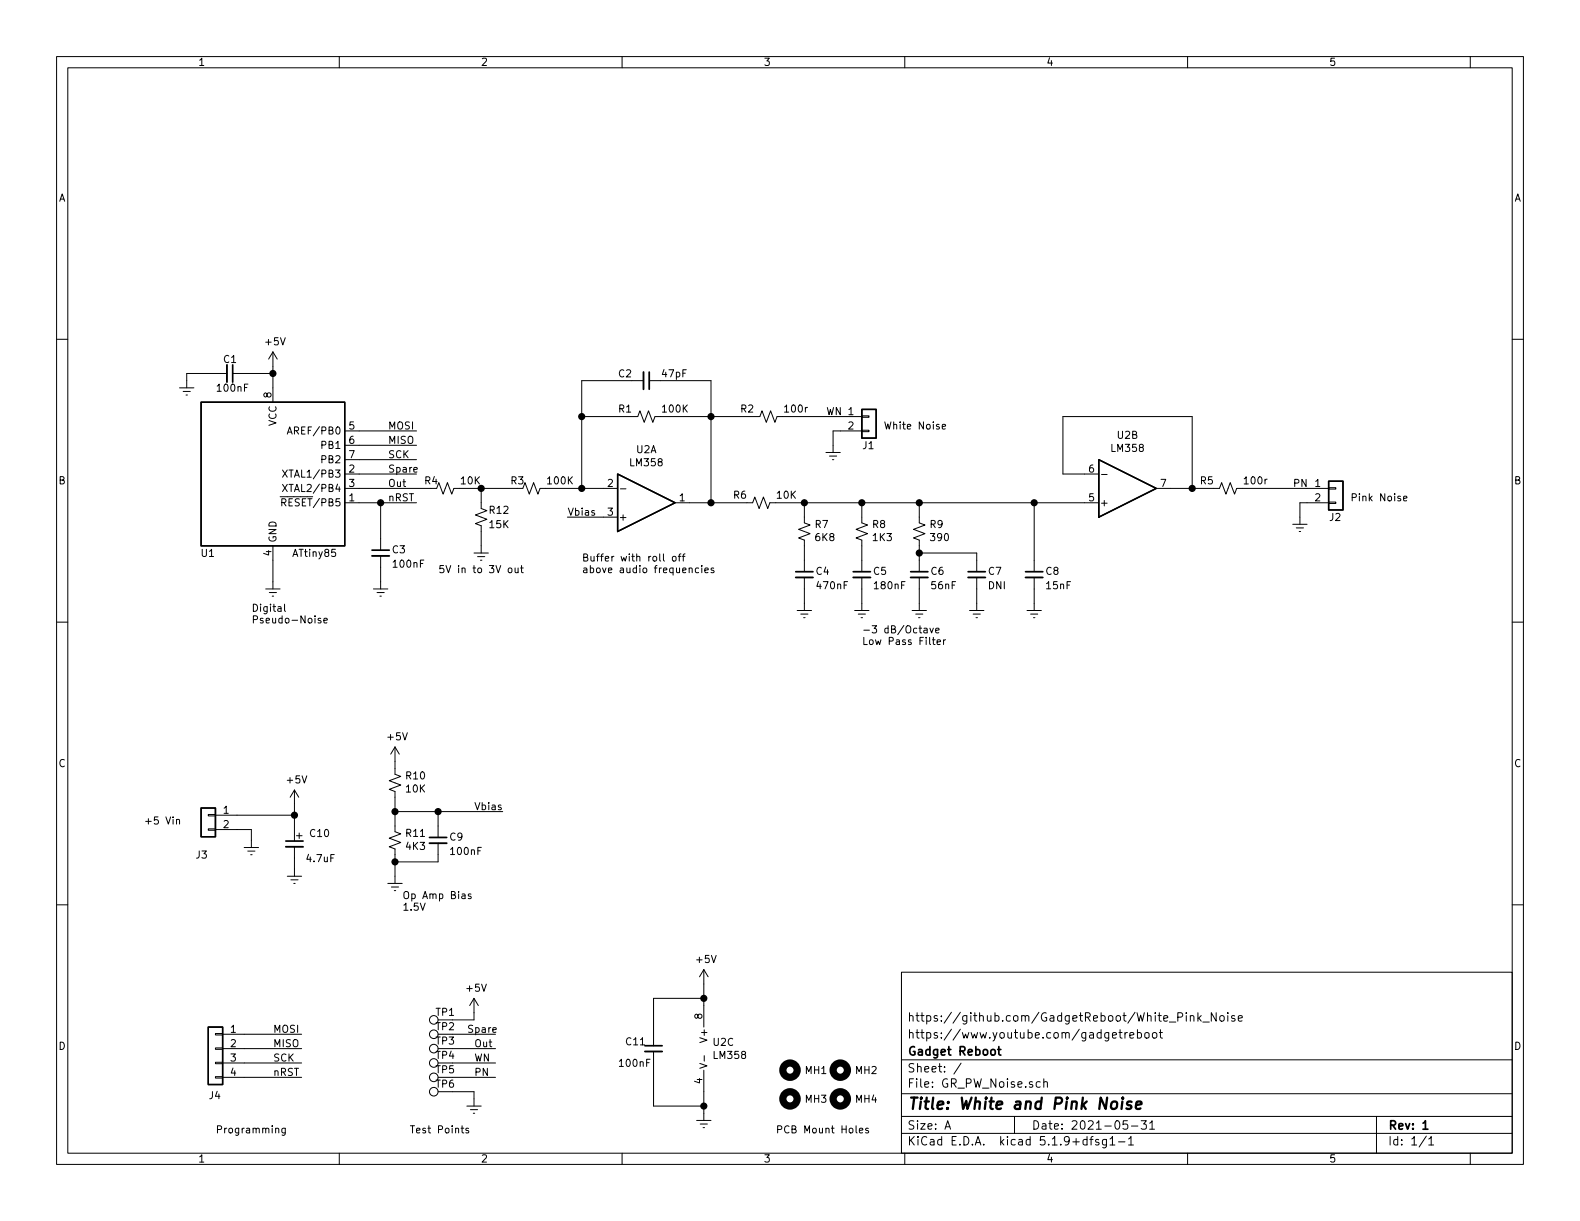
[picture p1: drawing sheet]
EESchema Schematic File Version 4
EELAYER 30 0
EELAYER END
$Descr A 11000 8500
encoding utf-8
Sheet 1 1
Title "White and Pink Noise"
Date "2021-05-31"
Rev "1"
Comp "Gadget Reboot"
Comment1 "https://www.youtube.com/gadgetreboot"
Comment2 "https://github.com/GadgetReboot/White_Pink_Noise"
Comment3 ""
Comment4 ""
$EndDescr
$Comp
L Device:C_Small C10
U 1 1
P 2050 5875
F 0 "C10" H 2150 5950 50  0000 L CNN
F 1 "4.7uF" H 2125 5775 50  0000 L CNN
F 2 "Capacitor_THT:C_Disc_D3.8mm_W2.6mm_P2.50mm" H 2050 5875 50  0001 C CNN
F 3 "~" H 2050 5875 50  0001 C CNN
	1    2050 5875
	1    0    0    -1  
$EndComp
$Comp
L power:GNDREF #PWR014
U 1 1
P 2050 6050
F 0 "#PWR014" H 2050 5800 50  0001 C CNN
F 1 "GNDREF" H 2300 5775 50  0001 C CNN
F 2 "" H 2050 6050 50  0001 C CNN
F 3 "" H 2050 6050 50  0001 C CNN
	1    2050 6050
	-1   0    0    -1  
$EndComp
Wire Wire Line
	2050 6050 2050 5975
Wire Wire Line
	1650 5675 2050 5675
$Comp
L Connector_Generic:Conn_01x04 J4
U 1 1
P 1500 7300
F 0 "J4" H 1550 6975 50  0000 R CNN
F 1 "Conn_01x04" V 1373 7012 50  0001 R CNN
F 2 "Connector_PinHeader_2.54mm:PinHeader_1x04_P2.54mm_Vertical" H 1500 7300 50  0001 C CNN
F 3 "~" H 1500 7300 50  0001 C CNN
	1    1500 7300
	-1   0    0    -1  
$EndComp
$Comp
L Connector_Generic:Conn_01x02 J3
U 1 1
P 1450 5675
F 0 "J3" H 1450 5400 50  0000 L CNN
F 1 "Conn_01x02" H 1530 5576 50  0001 L CNN
F 2 "Connector_PinHeader_2.54mm:PinHeader_1x02_P2.54mm_Vertical" H 1450 5675 50  0001 C CNN
F 3 "~" H 1450 5675 50  0001 C CNN
	1    1450 5675
	-1   0    0    -1  
$EndComp
$Comp
L power:GNDREF #PWR013
U 1 1
P 1750 5850
F 0 "#PWR013" H 1750 5600 50  0001 C CNN
F 1 "GNDREF" H 2000 5575 50  0001 C CNN
F 2 "" H 1750 5850 50  0001 C CNN
F 3 "" H 1750 5850 50  0001 C CNN
	1    1750 5850
	-1   0    0    -1  
$EndComp
Wire Wire Line
	1750 5850 1750 5775
Wire Wire Line
	1750 5775 1650 5775
Text Notes 1000 5750 0    50   ~ 0
+5 Vin
$Comp
L Mechanical:MountingHole MH2
U 1 1
P 5850 7450
F 0 "MH2" H 5950 7450 50  0000 L CNN
F 1 "MountingHole" H 5950 7405 50  0001 L CNN
F 2 "MountingHole:MountingHole_3.2mm_M3" H 5850 7450 50  0001 C CNN
F 3 "~" H 5850 7450 50  0001 C CNN
	1    5850 7450
	1    0    0    -1  
$EndComp
$Comp
L Mechanical:MountingHole MH4
U 1 1
P 5850 7650
F 0 "MH4" H 5950 7650 50  0000 L CNN
F 1 "MountingHole" H 5950 7605 50  0001 L CNN
F 2 "MountingHole:MountingHole_3.2mm_M3" H 5850 7650 50  0001 C CNN
F 3 "~" H 5850 7650 50  0001 C CNN
	1    5850 7650
	1    0    0    -1  
$EndComp
$Comp
L Mechanical:MountingHole MH1
U 1 1
P 5500 7450
F 0 "MH1" H 5600 7450 50  0000 L CNN
F 1 "MountingHole" H 5600 7405 50  0001 L CNN
F 2 "MountingHole:MountingHole_3.2mm_M3" H 5500 7450 50  0001 C CNN
F 3 "~" H 5500 7450 50  0001 C CNN
	1    5500 7450
	1    0    0    -1  
$EndComp
$Comp
L Mechanical:MountingHole MH3
U 1 1
P 5500 7650
F 0 "MH3" H 5600 7650 50  0000 L CNN
F 1 "MountingHole" H 5600 7605 50  0001 L CNN
F 2 "MountingHole:MountingHole_3.2mm_M3" H 5500 7650 50  0001 C CNN
F 3 "~" H 5500 7650 50  0001 C CNN
	1    5500 7650
	1    0    0    -1  
$EndComp
Text Notes 5400 7900 0    50   ~ 0
PCB Mount Holes
$Comp
L Amplifier_Operational:TL072 U2
U 1 1
P 4500 3500
F 0 "U2" H 4500 3133 50  0000 C CNN
F 1 "LM358" H 4500 3224 50  0000 C CNN
F 2 "Package_DIP:DIP-8_W7.62mm" H 4500 3500 50  0001 C CNN
F 3 "http://www.ti.com/lit/ds/symlink/tl071.pdf" H 4500 3500 50  0001 C CNN
	1    4500 3500
	1    0    0    1   
$EndComp
$Comp
L Amplifier_Operational:TL072 U2
U 2 1
P 7850 3400
F 0 "U2" H 7850 3033 50  0000 C CNN
F 1 "LM358" H 7850 3124 50  0000 C CNN
F 2 "Package_DIP:DIP-8_W7.62mm" H 7850 3400 50  0001 C CNN
F 3 "http://www.ti.com/lit/ds/symlink/tl071.pdf" H 7850 3400 50  0001 C CNN
	2    7850 3400
	1    0    0    1   
$EndComp
$Comp
L Amplifier_Operational:TL072 U2
U 3 1
P 5000 7300
F 0 "U2" H 4958 7346 50  0000 L CNN
F 1 "LM358" H 4958 7255 50  0000 L CNN
F 2 "Package_DIP:DIP-8_W7.62mm" H 5000 7300 50  0001 C CNN
F 3 "http://www.ti.com/lit/ds/symlink/tl071.pdf" H 5000 7300 50  0001 C CNN
	3    5000 7300
	1    0    0    -1  
$EndComp
$Comp
L Device:C_Small C4
U 1 1
P 5600 4000
F 0 "C4" H 5675 4025 50  0000 L CNN
F 1 "470nF" H 5675 3925 50  0000 L CNN
F 2 "Capacitor_THT:C_Disc_D3.8mm_W2.6mm_P2.50mm" H 5600 4000 50  0001 C CNN
F 3 "~" H 5600 4000 50  0001 C CNN
	1    5600 4000
	1    0    0    -1  
$EndComp
$Comp
L Device:R_Small_US R7
U 1 1
P 5600 3700
F 0 "R7" H 5532 3654 50  0000 R CNN
F 1 "6K8" H 5532 3745 50  0000 R CNN
F 2 "Resistor_THT:R_Axial_DIN0204_L3.6mm_D1.6mm_P7.62mm_Horizontal" H 5600 3700 50  0001 C CNN
F 3 "~" H 5600 3700 50  0001 C CNN
	1    5600 3700
	-1   0    0    1   
$EndComp
Wire Wire Line
	2500 3000 2900 3000
Wire Wire Line
	2500 3100 2900 3100
Wire Wire Line
	2500 3200 2900 3200
Wire Wire Line
	2500 3500 2650 3500
Text Label 2700 3000 0    50   ~ 0
MOSI
Text Label 2700 3100 0    50   ~ 0
MISO
Text Label 2700 3200 0    50   ~ 0
SCK
Text Label 2700 3500 0    50   ~ 0
nRST
$Comp
L power:GNDREF #PWR05
U 1 1
P 1900 4050
F 0 "#PWR05" H 1900 3800 50  0001 C CNN
F 1 "GNDREF" H 2150 3775 50  0001 C CNN
F 2 "" H 1900 4050 50  0001 C CNN
F 3 "" H 1900 4050 50  0001 C CNN
	1    1900 4050
	-1   0    0    -1  
$EndComp
$Comp
L power:+5V #PWR01
U 1 1
P 1900 2550
F 0 "#PWR01" H 1900 2400 50  0001 C CNN
F 1 "+5V" H 1915 2723 50  0000 C CNN
F 2 "" H 1900 2550 50  0001 C CNN
F 3 "" H 1900 2550 50  0001 C CNN
	1    1900 2550
	1    0    0    -1  
$EndComp
Wire Wire Line
	1900 2700 1900 2600
Wire Wire Line
	1900 4050 1900 3900
$Comp
L Device:R_Small_US R10
U 1 1
P 2750 5450
F 0 "R10" H 2682 5404 50  0000 R CNN
F 1 "10K" H 2682 5495 50  0000 R CNN
F 2 "Resistor_THT:R_Axial_DIN0204_L3.6mm_D1.6mm_P7.62mm_Horizontal" H 2750 5450 50  0001 C CNN
F 3 "~" H 2750 5450 50  0001 C CNN
	1    2750 5450
	-1   0    0    1   
$EndComp
$Comp
L Device:R_Small_US R11
U 1 1
P 2750 5850
F 0 "R11" H 2682 5804 50  0000 R CNN
F 1 "4K3" H 2682 5895 50  0000 R CNN
F 2 "Resistor_THT:R_Axial_DIN0204_L3.6mm_D1.6mm_P7.62mm_Horizontal" H 2750 5850 50  0001 C CNN
F 3 "~" H 2750 5850 50  0001 C CNN
	1    2750 5850
	-1   0    0    1   
$EndComp
$Comp
L Device:C_Small C9
U 1 1
P 3050 5850
F 0 "C9" H 3125 5875 50  0000 L CNN
F 1 "100nF" H 3125 5775 50  0000 L CNN
F 2 "Capacitor_THT:C_Disc_D3.8mm_W2.6mm_P2.50mm" H 3050 5850 50  0001 C CNN
F 3 "~" H 3050 5850 50  0001 C CNN
	1    3050 5850
	1    0    0    -1  
$EndComp
$Comp
L power:GNDREF #PWR015
U 1 1
P 2750 6100
F 0 "#PWR015" H 2750 5850 50  0001 C CNN
F 1 "GNDREF" H 3000 5825 50  0001 C CNN
F 2 "" H 2750 6100 50  0001 C CNN
F 3 "" H 2750 6100 50  0001 C CNN
	1    2750 6100
	-1   0    0    -1  
$EndComp
$Comp
L power:+5V #PWR012
U 1 1
P 2750 5300
F 0 "#PWR012" H 2750 5150 50  0001 C CNN
F 1 "+5V" H 2765 5473 50  0000 C CNN
F 2 "" H 2750 5300 50  0001 C CNN
F 3 "" H 2750 5300 50  0001 C CNN
	1    2750 5300
	1    0    0    -1  
$EndComp
Wire Wire Line
	2750 5300 2750 5350
Wire Wire Line
	2750 5550 2750 5650
Wire Wire Line
	2750 5950 2750 6000
Wire Wire Line
	3050 5950 3050 6000
Wire Wire Line
	3050 6000 2750 6000
Connection ~ 2750 6000
Wire Wire Line
	2750 6000 2750 6100
Wire Wire Line
	3050 5750 3050 5650
Wire Wire Line
	3050 5650 2750 5650
Connection ~ 2750 5650
Wire Wire Line
	2750 5650 2750 5750
Wire Wire Line
	3050 5650 3500 5650
Connection ~ 3050 5650
Text Label 3300 5650 0    50   ~ 0
Vbias
$Comp
L Device:R_Small_US R1
U 1 1
P 4500 2900
F 0 "R1" V 4550 3100 50  0000 R CNN
F 1 "100K" V 4550 2800 50  0000 R CNN
F 2 "Resistor_THT:R_Axial_DIN0204_L3.6mm_D1.6mm_P7.62mm_Horizontal" H 4500 2900 50  0001 C CNN
F 3 "~" H 4500 2900 50  0001 C CNN
	1    4500 2900
	0    -1   -1   0   
$EndComp
$Comp
L Device:R_Small_US R3
U 1 1
P 3700 3400
F 0 "R3" V 3750 3550 50  0000 R CNN
F 1 "100K" V 3750 3300 50  0000 R CNN
F 2 "Resistor_THT:R_Axial_DIN0204_L3.6mm_D1.6mm_P7.62mm_Horizontal" H 3700 3400 50  0001 C CNN
F 3 "~" H 3700 3400 50  0001 C CNN
	1    3700 3400
	0    -1   -1   0   
$EndComp
$Comp
L Device:R_Small_US R4
U 1 1
P 3100 3400
F 0 "R4" V 3150 3550 50  0000 R CNN
F 1 "10K" V 3150 3300 50  0000 R CNN
F 2 "Resistor_THT:R_Axial_DIN0204_L3.6mm_D1.6mm_P7.62mm_Horizontal" H 3100 3400 50  0001 C CNN
F 3 "~" H 3100 3400 50  0001 C CNN
	1    3100 3400
	0    -1   -1   0   
$EndComp
Wire Wire Line
	4800 3500 4950 3500
Wire Wire Line
	4950 3500 4950 2900
Wire Wire Line
	4950 2900 4600 2900
Wire Wire Line
	4400 2900 4050 2900
Wire Wire Line
	4050 2900 4050 3400
Wire Wire Line
	4050 3400 4200 3400
Connection ~ 4050 3400
Wire Wire Line
	2500 3300 2900 3300
Wire Wire Line
	2500 3400 3000 3400
Wire Wire Line
	4200 3600 3950 3600
Text Label 3950 3600 0    50   ~ 0
Vbias
$Comp
L Connector:TestPoint TP6
U 1 1
P 3150 7600
F 0 "TP6" V 3200 7650 50  0000 C CNN
F 1 "TestPoint" V 3254 7672 50  0001 C CNN
F 2 "TestPoint:TestPoint_Pad_D1.5mm" H 3350 7600 50  0001 C CNN
F 3 "~" H 3350 7600 50  0001 C CNN
	1    3150 7600
	0    -1   -1   0   
$EndComp
$Comp
L Device:R_Small_US R6
U 1 1
P 5300 3500
F 0 "R6" V 5350 3700 50  0000 R CNN
F 1 "10K" V 5350 3400 50  0000 R CNN
F 2 "Resistor_THT:R_Axial_DIN0204_L3.6mm_D1.6mm_P7.62mm_Horizontal" H 5300 3500 50  0001 C CNN
F 3 "~" H 5300 3500 50  0001 C CNN
	1    5300 3500
	0    -1   -1   0   
$EndComp
$Comp
L Device:C_Small C5
U 1 1
P 6000 4000
F 0 "C5" H 6075 4025 50  0000 L CNN
F 1 "180nF" H 6075 3925 50  0000 L CNN
F 2 "Capacitor_THT:C_Disc_D3.8mm_W2.6mm_P2.50mm" H 6000 4000 50  0001 C CNN
F 3 "~" H 6000 4000 50  0001 C CNN
	1    6000 4000
	1    0    0    -1  
$EndComp
$Comp
L Device:R_Small_US R8
U 1 1
P 6000 3700
F 0 "R8" H 5932 3654 50  0000 R CNN
F 1 "1K3" H 5932 3745 50  0000 R CNN
F 2 "Resistor_THT:R_Axial_DIN0204_L3.6mm_D1.6mm_P7.62mm_Horizontal" H 6000 3700 50  0001 C CNN
F 3 "~" H 6000 3700 50  0001 C CNN
	1    6000 3700
	-1   0    0    1   
$EndComp
$Comp
L Device:R_Small_US R9
U 1 1
P 6400 3700
F 0 "R9" H 6332 3654 50  0000 R CNN
F 1 "390" H 6332 3745 50  0000 R CNN
F 2 "Resistor_THT:R_Axial_DIN0204_L3.6mm_D1.6mm_P7.62mm_Horizontal" H 6400 3700 50  0001 C CNN
F 3 "~" H 6400 3700 50  0001 C CNN
	1    6400 3700
	-1   0    0    1   
$EndComp
$Comp
L Device:C_Small C6
U 1 1
P 6400 4000
F 0 "C6" H 6475 4025 50  0000 L CNN
F 1 "56nF" H 6475 3925 50  0000 L CNN
F 2 "Capacitor_THT:C_Disc_D3.8mm_W2.6mm_P2.50mm" H 6400 4000 50  0001 C CNN
F 3 "~" H 6400 4000 50  0001 C CNN
	1    6400 4000
	1    0    0    -1  
$EndComp
$Comp
L Device:C_Small C7
U 1 1
P 6800 4000
F 0 "C7" H 6875 4025 50  0000 L CNN
F 1 "DNI" H 6875 3925 50  0000 L CNN
F 2 "Capacitor_THT:C_Disc_D3.8mm_W2.6mm_P2.50mm" H 6800 4000 50  0001 C CNN
F 3 "~" H 6800 4000 50  0001 C CNN
	1    6800 4000
	1    0    0    -1  
$EndComp
$Comp
L Device:C_Small C8
U 1 1
P 7200 4000
F 0 "C8" H 7275 4025 50  0000 L CNN
F 1 "15nF" H 7275 3925 50  0000 L CNN
F 2 "Capacitor_THT:C_Disc_D3.8mm_W2.6mm_P2.50mm" H 7200 4000 50  0001 C CNN
F 3 "~" H 7200 4000 50  0001 C CNN
	1    7200 4000
	1    0    0    -1  
$EndComp
$Comp
L power:GNDREF #PWR07
U 1 1
P 5600 4200
F 0 "#PWR07" H 5600 3950 50  0001 C CNN
F 1 "GNDREF" H 5850 3925 50  0001 C CNN
F 2 "" H 5600 4200 50  0001 C CNN
F 3 "" H 5600 4200 50  0001 C CNN
	1    5600 4200
	-1   0    0    -1  
$EndComp
$Comp
L power:GNDREF #PWR08
U 1 1
P 6000 4200
F 0 "#PWR08" H 6000 3950 50  0001 C CNN
F 1 "GNDREF" H 6250 3925 50  0001 C CNN
F 2 "" H 6000 4200 50  0001 C CNN
F 3 "" H 6000 4200 50  0001 C CNN
	1    6000 4200
	-1   0    0    -1  
$EndComp
$Comp
L power:GNDREF #PWR09
U 1 1
P 6400 4200
F 0 "#PWR09" H 6400 3950 50  0001 C CNN
F 1 "GNDREF" H 6650 3925 50  0001 C CNN
F 2 "" H 6400 4200 50  0001 C CNN
F 3 "" H 6400 4200 50  0001 C CNN
	1    6400 4200
	-1   0    0    -1  
$EndComp
$Comp
L power:GNDREF #PWR010
U 1 1
P 6800 4200
F 0 "#PWR010" H 6800 3950 50  0001 C CNN
F 1 "GNDREF" H 7050 3925 50  0001 C CNN
F 2 "" H 6800 4200 50  0001 C CNN
F 3 "" H 6800 4200 50  0001 C CNN
	1    6800 4200
	-1   0    0    -1  
$EndComp
$Comp
L power:GNDREF #PWR011
U 1 1
P 7200 4200
F 0 "#PWR011" H 7200 3950 50  0001 C CNN
F 1 "GNDREF" H 7450 3925 50  0001 C CNN
F 2 "" H 7200 4200 50  0001 C CNN
F 3 "" H 7200 4200 50  0001 C CNN
	1    7200 4200
	-1   0    0    -1  
$EndComp
Wire Wire Line
	7200 4200 7200 4100
Wire Wire Line
	6800 4200 6800 4100
Wire Wire Line
	6800 3900 6800 3850
Wire Wire Line
	6800 3850 6400 3850
Wire Wire Line
	6400 3850 6400 3900
Wire Wire Line
	6400 3800 6400 3850
Connection ~ 6400 3850
Wire Wire Line
	6400 4100 6400 4200
Wire Wire Line
	6000 3800 6000 3900
Wire Wire Line
	6000 4100 6000 4200
Wire Wire Line
	5600 4200 5600 4100
Wire Wire Line
	5600 3900 5600 3800
Wire Wire Line
	5600 3600 5600 3500
Wire Wire Line
	5600 3500 5400 3500
Wire Wire Line
	5600 3500 6000 3500
Wire Wire Line
	6000 3500 6000 3600
Connection ~ 5600 3500
Wire Wire Line
	6000 3500 6400 3500
Wire Wire Line
	6400 3500 6400 3600
Connection ~ 6000 3500
Wire Wire Line
	7200 3500 7200 3900
Wire Wire Line
	6400 3500 7200 3500
Connection ~ 6400 3500
Wire Wire Line
	5200 3500 4950 3500
Connection ~ 4950 3500
$Comp
L Device:C_Small C11
U 1 1
P 4550 7300
F 0 "C11" H 4350 7350 50  0000 L CNN
F 1 "100nF" H 4300 7200 50  0000 L CNN
F 2 "Capacitor_THT:C_Disc_D3.8mm_W2.6mm_P2.50mm" H 4550 7300 50  0001 C CNN
F 3 "~" H 4550 7300 50  0001 C CNN
	1    4550 7300
	1    0    0    -1  
$EndComp
$Comp
L Device:C_Small C1
U 1 1
P 1600 2600
F 0 "C1" V 1500 2550 50  0000 L CNN
F 1 "100nF" V 1700 2500 50  0000 L CNN
F 2 "Capacitor_THT:C_Disc_D3.8mm_W2.6mm_P2.50mm" H 1600 2600 50  0001 C CNN
F 3 "~" H 1600 2600 50  0001 C CNN
	1    1600 2600
	0    1    1    0   
$EndComp
$Comp
L power:GNDREF #PWR02
U 1 1
P 1300 2650
F 0 "#PWR02" H 1300 2400 50  0001 C CNN
F 1 "GNDREF" H 1550 2375 50  0001 C CNN
F 2 "" H 1300 2650 50  0001 C CNN
F 3 "" H 1300 2650 50  0001 C CNN
	1    1300 2650
	-1   0    0    -1  
$EndComp
Wire Wire Line
	1700 2600 1900 2600
Connection ~ 1900 2600
Wire Wire Line
	1900 2600 1900 2550
Wire Wire Line
	1500 2600 1300 2600
Wire Wire Line
	1300 2600 1300 2650
Wire Wire Line
	4550 7200 4550 6950
Wire Wire Line
	4550 6950 4900 6950
Wire Wire Line
	4900 6950 4900 7000
Wire Wire Line
	4900 7600 4900 7700
Wire Wire Line
	4900 7700 4550 7700
Wire Wire Line
	4550 7700 4550 7400
$Comp
L power:GNDREF #PWR019
U 1 1
P 4900 7750
F 0 "#PWR019" H 4900 7500 50  0001 C CNN
F 1 "GNDREF" H 5150 7475 50  0001 C CNN
F 2 "" H 4900 7750 50  0001 C CNN
F 3 "" H 4900 7750 50  0001 C CNN
	1    4900 7750
	-1   0    0    -1  
$EndComp
$Comp
L power:+5V #PWR016
U 1 1
P 4900 6850
F 0 "#PWR016" H 4900 6700 50  0001 C CNN
F 1 "+5V" H 4915 7023 50  0000 C CNN
F 2 "" H 4900 6850 50  0001 C CNN
F 3 "" H 4900 6850 50  0001 C CNN
	1    4900 6850
	1    0    0    -1  
$EndComp
Wire Wire Line
	4900 7750 4900 7700
Connection ~ 4900 7700
Wire Wire Line
	4900 6850 4900 6950
Connection ~ 4900 6950
Wire Wire Line
	7550 3500 7200 3500
Connection ~ 7200 3500
Wire Wire Line
	7550 3300 7400 3300
Wire Wire Line
	7400 3300 7400 2900
Wire Wire Line
	7400 2900 8300 2900
Wire Wire Line
	8300 2900 8300 3400
Wire Wire Line
	8300 3400 8150 3400
$Comp
L Device:R_Small_US R5
U 1 1
P 8550 3400
F 0 "R5" V 8600 3600 50  0000 R CNN
F 1 "100r" V 8600 3300 50  0000 R CNN
F 2 "Resistor_THT:R_Axial_DIN0204_L3.6mm_D1.6mm_P7.62mm_Horizontal" H 8550 3400 50  0001 C CNN
F 3 "~" H 8550 3400 50  0001 C CNN
	1    8550 3400
	0    -1   -1   0   
$EndComp
Wire Wire Line
	8450 3400 8300 3400
Connection ~ 8300 3400
$Comp
L Device:C_Small C2
U 1 1
P 4500 2650
F 0 "C2" V 4450 2450 50  0000 L CNN
F 1 "47pF" V 4450 2750 50  0000 L CNN
F 2 "Capacitor_THT:C_Disc_D3.8mm_W2.6mm_P2.50mm" H 4500 2650 50  0001 C CNN
F 3 "~" H 4500 2650 50  0001 C CNN
	1    4500 2650
	0    1    1    0   
$EndComp
Wire Wire Line
	4950 2650 4950 2900
Connection ~ 4950 2900
Wire Wire Line
	4600 2650 4950 2650
Wire Wire Line
	4400 2650 4050 2650
Wire Wire Line
	4050 2650 4050 2900
Connection ~ 4050 2900
Wire Wire Line
	1700 7200 2100 7200
Wire Wire Line
	1700 7300 2100 7300
Wire Wire Line
	1700 7400 2100 7400
Text Label 1900 7200 0    50   ~ 0
MOSI
Text Label 1900 7300 0    50   ~ 0
MISO
Text Label 1900 7400 0    50   ~ 0
SCK
Wire Wire Line
	1700 7500 2100 7500
Text Label 1900 7500 0    50   ~ 0
nRST
$Comp
L Connector_Generic:Conn_01x02 J2
U 1 1
P 9300 3400
F 0 "J2" H 9250 3200 50  0000 L CNN
F 1 "Conn_01x02" H 9380 3301 50  0001 L CNN
F 2 "Connector_PinHeader_2.54mm:PinHeader_1x02_P2.54mm_Vertical" H 9300 3400 50  0001 C CNN
F 3 "~" H 9300 3400 50  0001 C CNN
	1    9300 3400
	1    0    0    -1  
$EndComp
Text Notes 9400 3500 0    50   ~ 0
Pink Noise
$Comp
L power:GNDREF #PWR04
U 1 1
P 9050 3600
F 0 "#PWR04" H 9050 3350 50  0001 C CNN
F 1 "GNDREF" H 9300 3325 50  0001 C CNN
F 2 "" H 9050 3600 50  0001 C CNN
F 3 "" H 9050 3600 50  0001 C CNN
	1    9050 3600
	-1   0    0    -1  
$EndComp
Wire Wire Line
	9050 3600 9050 3500
Wire Wire Line
	9050 3500 9100 3500
$Comp
L Device:R_Small_US R2
U 1 1
P 5350 2900
F 0 "R2" V 5400 3100 50  0000 R CNN
F 1 "100r" V 5400 2800 50  0000 R CNN
F 2 "Resistor_THT:R_Axial_DIN0204_L3.6mm_D1.6mm_P7.62mm_Horizontal" H 5350 2900 50  0001 C CNN
F 3 "~" H 5350 2900 50  0001 C CNN
	1    5350 2900
	0    -1   -1   0   
$EndComp
$Comp
L Connector_Generic:Conn_01x02 J1
U 1 1
P 6050 2900
F 0 "J1" H 6000 2700 50  0000 L CNN
F 1 "Conn_01x02" H 6130 2801 50  0001 L CNN
F 2 "Connector_PinHeader_2.54mm:PinHeader_1x02_P2.54mm_Vertical" H 6050 2900 50  0001 C CNN
F 3 "~" H 6050 2900 50  0001 C CNN
	1    6050 2900
	1    0    0    -1  
$EndComp
Text Notes 6150 3000 0    50   ~ 0
White Noise
$Comp
L power:GNDREF #PWR03
U 1 1
P 5800 3100
F 0 "#PWR03" H 5800 2850 50  0001 C CNN
F 1 "GNDREF" H 6050 2825 50  0001 C CNN
F 2 "" H 5800 3100 50  0001 C CNN
F 3 "" H 5800 3100 50  0001 C CNN
	1    5800 3100
	-1   0    0    -1  
$EndComp
Wire Wire Line
	5800 3100 5800 3000
Wire Wire Line
	5800 3000 5850 3000
Wire Wire Line
	4950 2900 5250 2900
Text Notes 6000 4500 0    50   ~ 0
-3 dB/Octave\nLow Pass Filter
Text Notes 1750 4350 0    50   ~ 0
Digital \nPseudo-Noise
$Comp
L Device:C_Small C3
U 1 1
P 2650 3850
F 0 "C3" H 2725 3875 50  0000 L CNN
F 1 "100nF" H 2725 3775 50  0000 L CNN
F 2 "Capacitor_THT:C_Disc_D3.8mm_W2.6mm_P2.50mm" H 2650 3850 50  0001 C CNN
F 3 "~" H 2650 3850 50  0001 C CNN
	1    2650 3850
	1    0    0    -1  
$EndComp
$Comp
L power:GNDREF #PWR06
U 1 1
P 2650 4050
F 0 "#PWR06" H 2650 3800 50  0001 C CNN
F 1 "GNDREF" H 2900 3775 50  0001 C CNN
F 2 "" H 2650 4050 50  0001 C CNN
F 3 "" H 2650 4050 50  0001 C CNN
	1    2650 4050
	-1   0    0    -1  
$EndComp
Wire Wire Line
	2650 4050 2650 3950
Wire Wire Line
	2650 3500 2650 3750
Connection ~ 2650 3500
Wire Wire Line
	2650 3500 2900 3500
Text Label 2700 3300 0    50   ~ 0
Spare
Text Label 2700 3400 0    50   ~ 0
Out
$Comp
L Connector:TestPoint TP5
U 1 1
P 3150 7500
F 0 "TP5" V 3200 7550 50  0000 C CNN
F 1 "TestPoint" V 3254 7572 50  0001 C CNN
F 2 "TestPoint:TestPoint_Pad_D1.5mm" H 3350 7500 50  0001 C CNN
F 3 "~" H 3350 7500 50  0001 C CNN
	1    3150 7500
	0    -1   -1   0   
$EndComp
$Comp
L Connector:TestPoint TP4
U 1 1
P 3150 7400
F 0 "TP4" V 3200 7450 50  0000 C CNN
F 1 "TestPoint" V 3254 7472 50  0001 C CNN
F 2 "TestPoint:TestPoint_Pad_D1.5mm" H 3350 7400 50  0001 C CNN
F 3 "~" H 3350 7400 50  0001 C CNN
	1    3150 7400
	0    -1   -1   0   
$EndComp
$Comp
L Connector:TestPoint TP3
U 1 1
P 3150 7300
F 0 "TP3" V 3200 7350 50  0000 C CNN
F 1 "TestPoint" V 3254 7372 50  0001 C CNN
F 2 "TestPoint:TestPoint_Pad_D1.5mm" H 3350 7300 50  0001 C CNN
F 3 "~" H 3350 7300 50  0001 C CNN
	1    3150 7300
	0    -1   -1   0   
$EndComp
$Comp
L Connector:TestPoint TP2
U 1 1
P 3150 7200
F 0 "TP2" V 3200 7250 50  0000 C CNN
F 1 "TestPoint" V 3254 7272 50  0001 C CNN
F 2 "TestPoint:TestPoint_Pad_D1.5mm" H 3350 7200 50  0001 C CNN
F 3 "~" H 3350 7200 50  0001 C CNN
	1    3150 7200
	0    -1   -1   0   
$EndComp
$Comp
L Connector:TestPoint TP1
U 1 1
P 3150 7100
F 0 "TP1" V 3200 7150 50  0000 C CNN
F 1 "TestPoint" V 3254 7172 50  0001 C CNN
F 2 "TestPoint:TestPoint_Pad_D1.5mm" H 3350 7100 50  0001 C CNN
F 3 "~" H 3350 7100 50  0001 C CNN
	1    3150 7100
	0    -1   -1   0   
$EndComp
Text Notes 2850 7900 0    50   ~ 0
Test Points
$Comp
L power:GNDREF #PWR018
U 1 1
P 3300 7650
F 0 "#PWR018" H 3300 7400 50  0001 C CNN
F 1 "GNDREF" H 3550 7375 50  0001 C CNN
F 2 "" H 3300 7650 50  0001 C CNN
F 3 "" H 3300 7650 50  0001 C CNN
	1    3300 7650
	-1   0    0    -1  
$EndComp
$Comp
L power:+5V #PWR017
U 1 1
P 3300 7050
F 0 "#PWR017" H 3300 6900 50  0001 C CNN
F 1 "+5V" H 3315 7223 50  0000 C CNN
F 2 "" H 3300 7050 50  0001 C CNN
F 3 "" H 3300 7050 50  0001 C CNN
	1    3300 7050
	1    0    0    -1  
$EndComp
Wire Wire Line
	3150 7600 3300 7600
Wire Wire Line
	3300 7600 3300 7650
Wire Wire Line
	3150 7100 3300 7100
Wire Wire Line
	3300 7100 3300 7050
Wire Wire Line
	3150 7200 3450 7200
Wire Wire Line
	3150 7300 3450 7300
Wire Wire Line
	3150 7400 3450 7400
Wire Wire Line
	3150 7500 3450 7500
Text Label 3250 7200 0    50   ~ 0
Spare
Text Label 3300 7300 0    50   ~ 0
Out
Text Label 5750 2900 0    50   ~ 0
WN
Text Label 9000 3400 0    50   ~ 0
PN
Wire Wire Line
	8650 3400 9100 3400
Wire Wire Line
	5450 2900 5850 2900
Text Label 3300 7500 0    50   ~ 0
PN
Text Label 3300 7400 0    50   ~ 0
WN
Text Notes 1500 7900 0    50   ~ 0
Programming
Text Notes 2800 6350 0    50   ~ 0
Op Amp Bias\n1.5V\n
$Comp
L MCU_Microchip_ATtiny:ATtiny85-20PU U1
U 1 1
P 1900 3300
F 0 "U1" H 1500 2750 50  0000 R CNN
F 1 "ATtiny85" H 2350 2750 50  0000 R CNN
F 2 "Package_DIP:DIP-8_W7.62mm" H 1900 3300 50  0001 C CIN
F 3 "http://ww1.microchip.com/downloads/en/DeviceDoc/atmel-2586-avr-8-bit-microcontroller-attiny25-attiny45-attiny85_datasheet.pdf" H 1900 3300 50  0001 C CNN
	1    1900 3300
	1    0    0    -1  
$EndComp
$Comp
L power:+5V #PWR0101
U 1 1
P 2050 5600
F 0 "#PWR0101" H 2050 5450 50  0001 C CNN
F 1 "+5V" H 2065 5773 50  0000 C CNN
F 2 "" H 2050 5600 50  0001 C CNN
F 3 "" H 2050 5600 50  0001 C CNN
	1    2050 5600
	1    0    0    -1  
$EndComp
Wire Wire Line
	2050 5600 2050 5675
Connection ~ 2050 5675
Wire Wire Line
	2050 5675 2050 5775
Text Notes 2050 5850 0    50   ~ 0
+\n
Wire Wire Line
	3800 3400 4050 3400
Wire Wire Line
	3200 3400 3350 3400
$Comp
L Device:R_Small_US R12
U 1 1
P 3350 3600
F 0 "R12" H 3550 3650 50  0000 R CNN
F 1 "15K" H 3550 3550 50  0000 R CNN
F 2 "Resistor_THT:R_Axial_DIN0204_L3.6mm_D1.6mm_P7.62mm_Horizontal" H 3350 3600 50  0001 C CNN
F 3 "~" H 3350 3600 50  0001 C CNN
	1    3350 3600
	1    0    0    -1  
$EndComp
$Comp
L power:GNDREF #PWR020
U 1 1
P 3350 3800
F 0 "#PWR020" H 3350 3550 50  0001 C CNN
F 1 "GNDREF" H 3600 3525 50  0001 C CNN
F 2 "" H 3350 3800 50  0001 C CNN
F 3 "" H 3350 3800 50  0001 C CNN
	1    3350 3800
	-1   0    0    -1  
$EndComp
Wire Wire Line
	3350 3800 3350 3700
Wire Wire Line
	3350 3500 3350 3400
Connection ~ 3350 3400
Wire Wire Line
	3350 3400 3600 3400
Text Notes 3050 4000 0    50   ~ 0
5V in to 3V out
Text Notes 4050 4000 0    50   ~ 0
Buffer with roll off\nabove audio frequencies
$EndSCHEMATC
